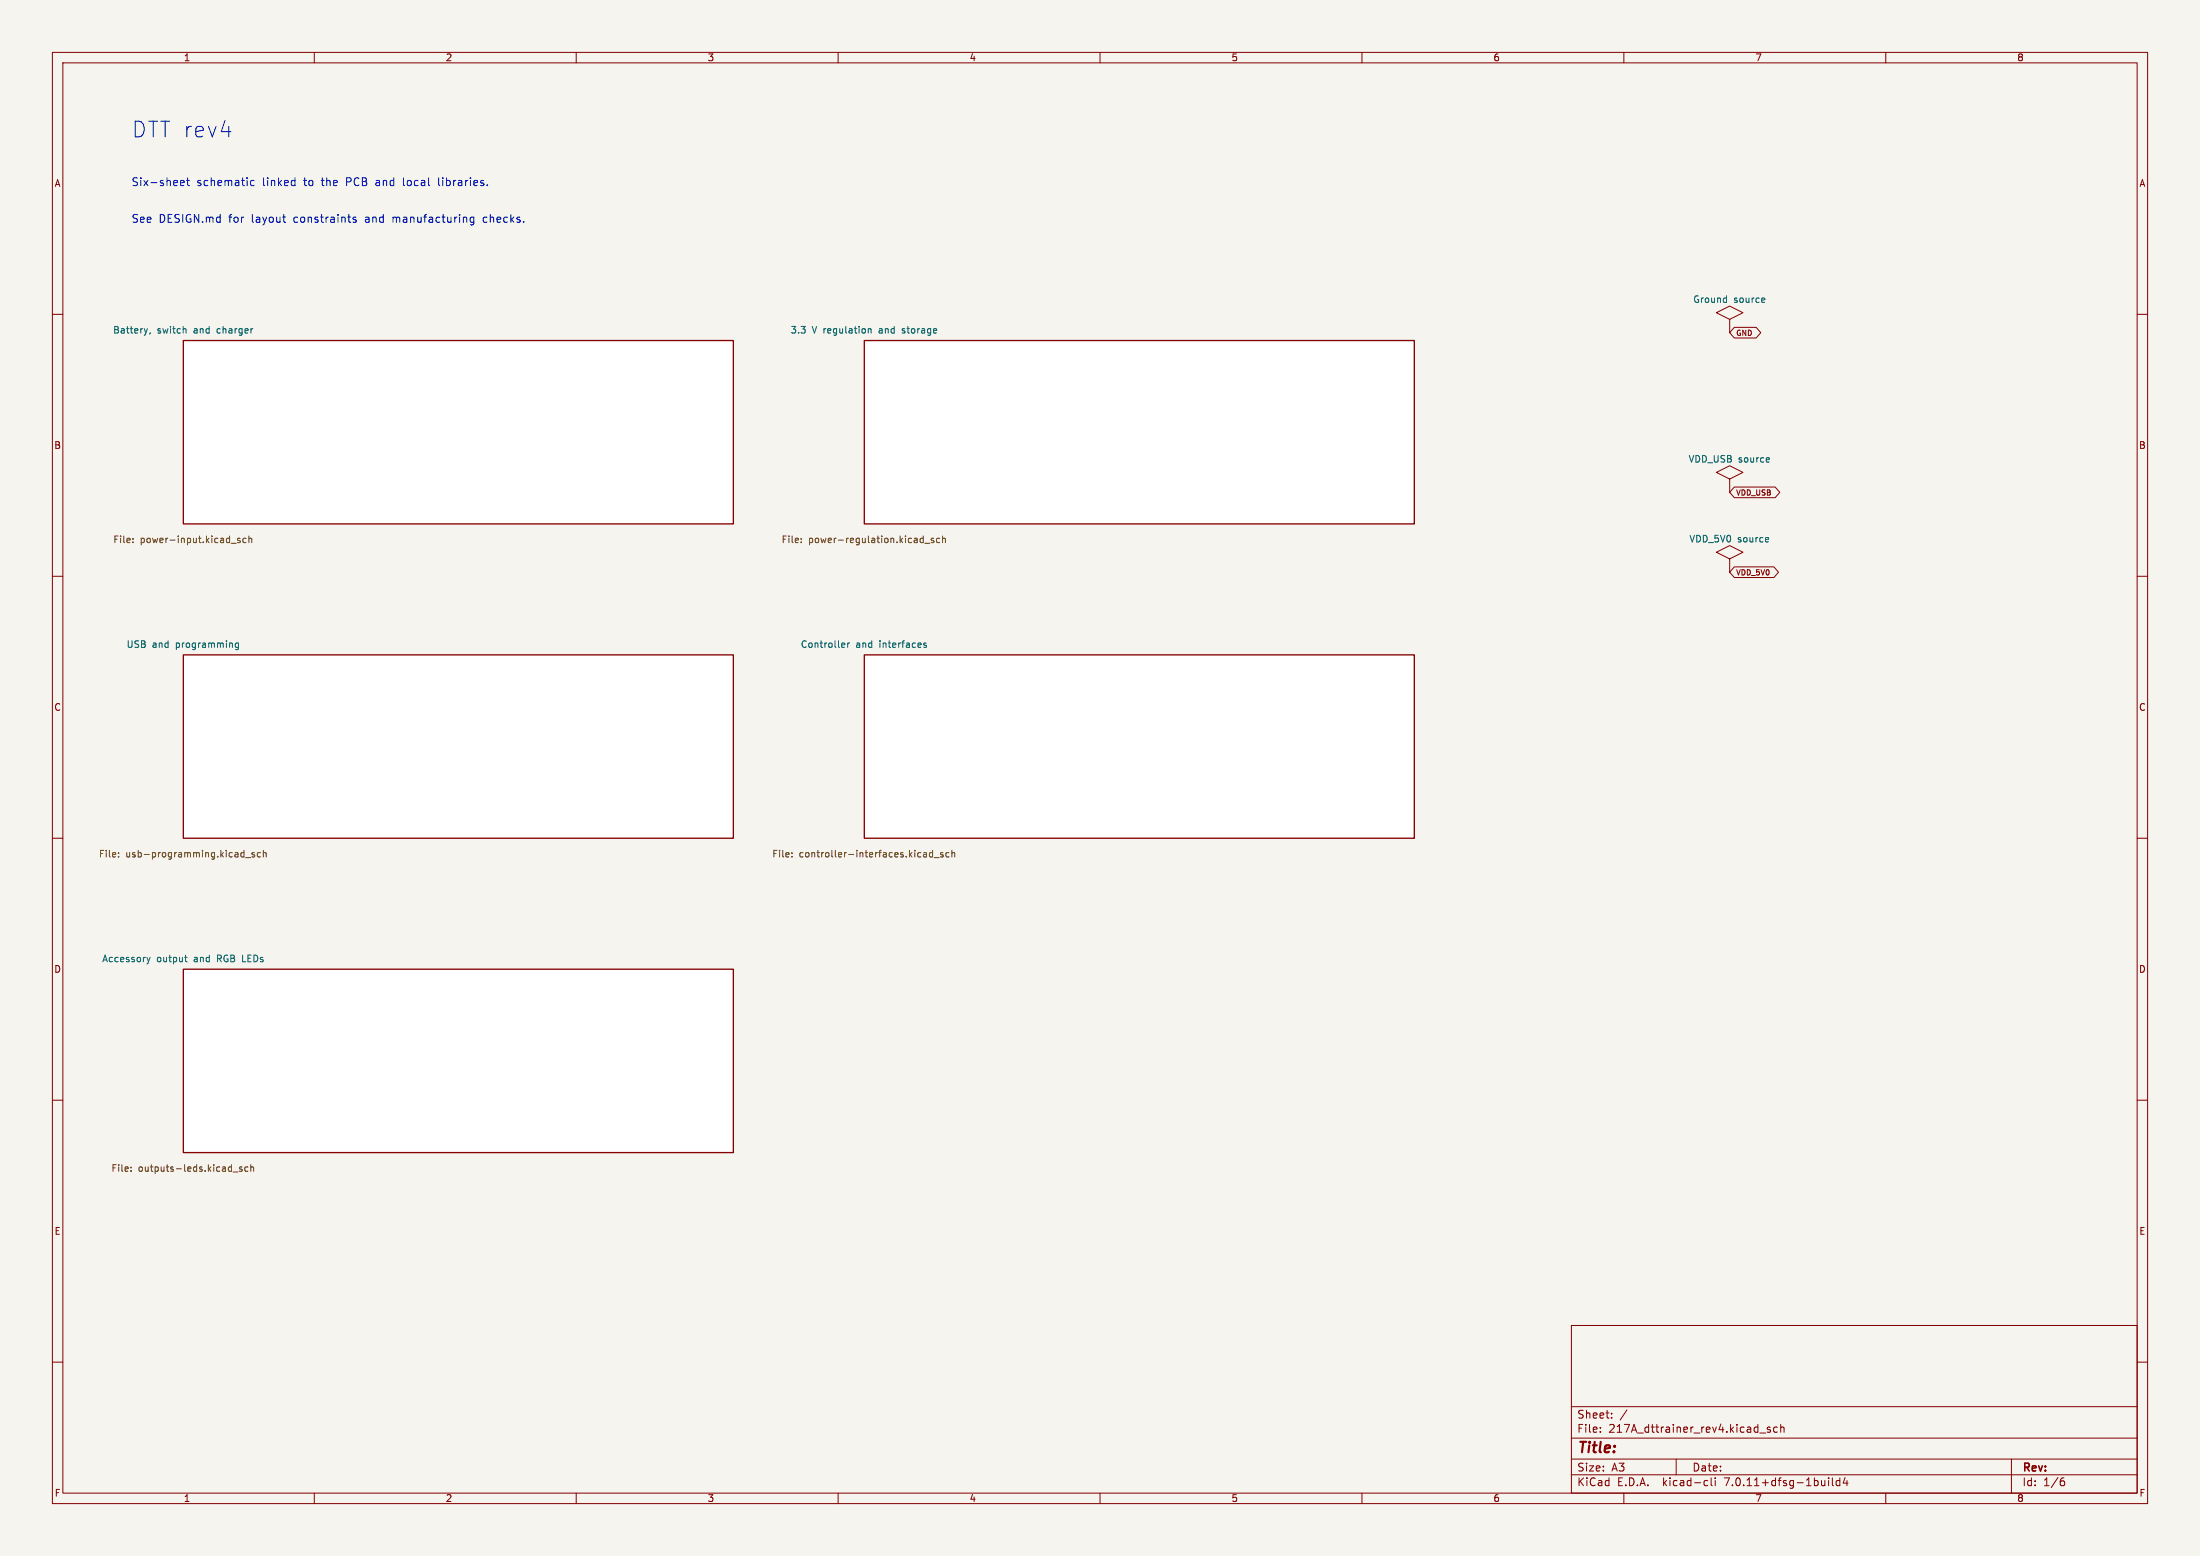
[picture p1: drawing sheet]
<svg xmlns="http://www.w3.org/2000/svg" width="420mm" height="297mm" viewBox="0 0 420 297" stroke-linecap="round" stroke-linejoin="round" font-family="sans-serif">
<path d="M0 0h420v297h-420z" fill="#f5f4ef" stroke="#f5f4ef" stroke-width=".19"/>
<g fill="none" stroke="#840000" stroke-width=".19">
<path d="M10 10h400v277h-400zM12 12h396v273h-396zM60 10v2M110 10v2M160 10v2M210 10v2M260 10v2M310 10v2M360 10v2M10 60h2M408 60h2M330.2 61l2.5-1.3-2.5-1.3-2.5 1.3 2.5 1.3v2.5"/>
<path d="M331.1 62.5h4.2l.8 1-.8 1h-4.2l-.9-1zM330.2 91.4l2.5-1.2-2.5-1.3-2.5 1.3 2.5 1.2v2.6M331.1 93h7.8l.9 1-.9 1h-7.8l-.9-1zM10 110h2M330.2 106.7l2.5-1.3-2.5-1.3-2.5 1.3 2.5 1.3v2.5M331.1 108.2h7.5l.9 1-.9 1h-7.5l-.9-1zM408 110h2M10 160h2M408 160h2M10 210h2M408 210h2M10 260h2"/>
<path d="M300 253h108v32h-108zM408 260h2M300 278.5h108M300 274.5h108M300 268.5h108M305.5 273.2v.2M305.5 272.5v.1M307.7 270.5v.2M307.7 269.8v.1M310.6 269.1l-1.3 1.9M320 278.5v3M335.9 273.5h1.2"/>
<path d="M337.9 272.5l-.3-.1-.2 .2v.2l.5 .2v.3h-.5M339.3 272.5l-.4-.1-.3 .3 .1 .6h.6M339.9 272.5l.3-.1 .3 .1 .1 .9M339.9 271.9v1.5M384 278.5v6.5M60 285v2M110 285v2M160 285v2M210 285v2M260 285v2M300 281.5h108M310 285v2"/>
<path d="M325.6 282.6l.4 .1M326 283.5l-.4 .1M326.7 282.1v1.3l.2 .2M327.4 282.1v.1M327.4 282.6v1M349.1 282.1v.1M349.1 282.6v1M349.8 282.1v1.3l.2 .2M351.2 282.7l-.4-.1-.3 .3 .2 .6h.5M351.2 282.1v1.5M352.2 282l-.3 1.1h.9M352.6 282.6v1"/>
<path d="M360 285v2M393.6 282.7h.3l.3 .2-.1 .5-.5 .2M394 282.1l-.4 .1"/>
</g>
<g fill="#fff" stroke="#fff" stroke-width=".19">
<path d="M165 65h105v35h-105z"/>
<path d="M165 125h105v35h-105z"/>
<path d="M35 65h105v35h-105z"/>
<path d="M35 125h105v35h-105z"/>
<path d="M35 185h105v35h-105z"/>
</g>
<path d="M35 65h105v35h-105zM165 65h105v35h-105zM35 125h105v35h-105zM165 125h105v35h-105zM35 185h105v35h-105z" fill="none" stroke="#840000" stroke-width=".25"/>
<g fill="none" stroke="#006464" stroke-width=".19">
<path d="M329.5 56.9h.1M329.6 56.5v1.2M329.6 57.7h-.1M336.7 56.9l.2 .3-.6 .1M336.9 57.7h-.2M28.1 62.7l-.3 .9M28.7 63.5l-.1 .3M35.3 62.7l.2 .2v.7M165.8 62.7v.9M165.8 62.9l.1-.2 .3 .1 .1 .8M337.6 87.4l.2 .3-.6 .1M337.7 88.1l-.1 .1"/>
<path d="M337.5 102.6l.1 .3-.6 .1M337.6 103.4h-.1M45.5 122.8l-.3-.1-.3 .3 .1 .5h.5M45.5 122.7v1.1l-.2 .2-.3-.1M160.9 122.7l.3 .1 .1 .2-.6 .2M161.2 123.5l-.3 .1M161.8 122.7v.9M162.2 122.7l-.4 .3M176.8 122.8l-.3-.1-.2 .2 .1 .2 .4 .1v.3h-.5M28 182.7l.3 .9M28.3 183.6l-.1 .3M28.7 182.7l-.4 .9"/>
<path d="M35.2 182.7h.5M35.4 182.3v1.1l.3 .2"/>
</g>
<g fill="none" stroke="#725600" stroke-width=".19">
<path d="M25.4 103.5v.1M25.4 102.8v.1M44.1 103.7h1M45.8 102.8l-.3-.1-.2 .2 .1 .2 .4 .1v.3h-.5M47 102.8l-.4-.1-.2 .3 .1 .5h.5M47.5 102.9l.2-.2 .3 .1 .1 .8M47.5 102.3v1.3M153 103.5v.1M153 102.8v.1M176.6 103.7h.9M178.2 102.8l-.3-.1-.1 .2v.2l.4 .1v.3h-.4M179.4 102.8l-.4-.1-.2 .3 .1 .5h.5"/>
<path d="M179.9 102.9l.2-.2 .3 .1 .1 .8M179.9 102.3v1.3M22.6 163.5v.1M22.6 162.8v.1M46.9 163.7h1M48.6 162.8l-.3-.1-.2 .2 .1 .2 .4 .1v.3h-.5M49.7 162.8l-.3-.1-.3 .3 .1 .5h.5M50.3 162.9l.2-.2 .3 .1v.8M50.3 162.3v1.3M151.2 163.5v.1M151.2 162.8v.1M178 162.3v1.3"/>
<path d="M178 162.8l-.3-.1-.3 .3 .1 .5h.5M178.3 163.7h1M180 162.8l-.3-.1-.2 .2 .1 .2 .4 .1v.3h-.5M181.2 162.8l-.4-.1-.2 .3 .1 .5h.5M181.7 162.9l.2-.2 .3 .1 .1 .8M181.7 162.3v1.3M25 223.5v.1M25 222.8v.1M44.5 223.7h1M46.2 222.8l-.3-.1-.2 .2 .1 .2 .4 .1v.3h-.5M47.3 222.8l-.3-.1-.3 .3 .2 .5h.4M47.9 222.9l.2-.2 .3 .1v.8"/>
<path d="M47.9 222.3v1.3"/>
</g>
<g fill="none" stroke="#0000c2" stroke-width=".19">
<path d="M34.5 34.9l.7-.1-.1-.3-.4-.1-.2 .3v.7h.6M35.6 34.4h.6M35.8 33.9v1.3l.4 .2M48.5 34.5l-.4-.1-.3 .3 .2 .7h.5M56.2 34.4l.1 .1M56.3 33.9v1.5M56.3 35.4h-.1M77 33.9l.1 1.5M83.7 33.9v1.3l.3 .2M93 35.3v.1M54 41.4h.5M54.4 42.4h.1"/>
<path d="M68 41.5l-.4-.1-.2 .3 .1 .2 .5 .1v.4h-.6M90.5 41.5l-.5-.1-.3 .3 .2 .7h.6M90.5 41.4v1.2l-.3 .3h-.4M92.3 41.6v.7"/>
</g>
<text font-size="4.2" fill="#0000c2" x="25" y="26.5">DTT rev4</text>
<text font-size="2.8" fill="#840000" x="301" y="277.9">Title:</text>
<g font-size="2.1" fill="#0000c2">
<text x="25" y="35.7">Six-sheet</text>
<text x="37.5" y="35.7">schematic</text>
<text x="50.2" y="35.7">linked</text>
<text x="58.2" y="35.7">to</text>
<text x="61.7" y="35.7">the</text>
<text x="66.5" y="35.7">PCB</text>
<text x="72.3" y="35.7">and</text>
<text x="77.7" y="35.7">local</text>
<text x="84.5" y="35.7">libraries.</text>
<text x="25" y="42.7">See</text>
<text x="30.3" y="42.7">DESIGN.md</text>
<text x="43.7" y="42.7">for</text>
<text x="48.2" y="42.7">layout</text>
<text x="56.3" y="42.7">constraints</text>
<text x="70.1" y="42.7">and</text>
<text x="75.5" y="42.7">manufacturing</text>
<text x="93" y="42.7">checks.</text>
</g>
<g font-size="2.1" fill="#840000">
<text x="301" y="273.7">File:</text>
<text x="301" y="271">Sheet:</text>
<text x="307.1" y="273.7">217A_dttrainer_rev4.kicad_sch</text>
<text x="301" y="281.1">Size:</text>
<text x="307.6" y="281.1">A3</text>
<text x="323" y="281.1">Date:</text>
<text x="386" y="281.3">Rev:</text>
<text x="301" y="283.9">KiCad</text>
<text x="308.7" y="283.9">E.D.A.</text>
<text x="317.6" y="283.9">kicad-cli</text>
<text x="329.5" y="283.9">7.0.11+dfsg-1build4</text>
<text x="386" y="283.9">Id:</text>
<text x="390.1" y="283.9">1/6</text>
</g>
<g font-size="1.8" fill="#840000">
<text x="35" y="11.9">1</text>
<text x="85" y="11.9">2</text>
<text x="135" y="11.9">3</text>
<text x="185" y="11.9">4</text>
<text x="235" y="11.9">5</text>
<text x="285" y="11.9">6</text>
<text x="335" y="11.9">7</text>
<text x="385" y="11.9">8</text>
<text x="10.3" y="35.9">A</text>
<text x="408.3" y="35.9">A</text>
<text x="10.3" y="85.9">B</text>
<text x="408.2" y="85.9">B</text>
<text x="10.3" y="135.9">C</text>
<text x="408.2" y="135.9">C</text>
<text x="10.3" y="185.9">D</text>
<text x="408.2" y="185.9">D</text>
<text x="10.3" y="235.9">E</text>
<text x="408.3" y="235.9">E</text>
<text x="10.3" y="285.9">F</text>
<text x="35" y="286.9">1</text>
<text x="85" y="286.9">2</text>
<text x="135" y="286.9">3</text>
<text x="185" y="286.9">4</text>
<text x="235" y="286.9">5</text>
<text x="285" y="286.9">6</text>
<text x="335" y="286.9">7</text>
<text x="385" y="286.9">8</text>
<text x="408.3" y="285.9">F</text>
</g>
<g font-size="1.8" fill="#006464">
<text x="323.1" y="58">Ground</text>
<text x="331" y="58">source</text>
<text x="21.5" y="63.9">Battery,</text>
<text x="30" y="63.9">switch</text>
<text x="37.1" y="63.9">and</text>
<text x="41.7" y="63.9">charger</text>
<text x="150.8" y="63.9">3.3</text>
<text x="155" y="63.9">V regulation</text>
<text x="168.1" y="63.9">and</text>
<text x="172.7" y="63.9">storage</text>
<text x="322.3" y="88.5">VDD_USB source</text>
<text x="322.4" y="103.7">VDD_5V0</text>
<text x="331.7" y="103.7">source</text>
<text x="24.1" y="123.9">USB</text>
<text x="29.1" y="123.9">and</text>
<text x="33.7" y="123.9">programming</text>
<text x="152.8" y="123.9">Controller</text>
<text x="163.4" y="123.9">and</text>
<text x="168" y="123.9">interfaces</text>
<text x="19.4" y="183.9">Accessory</text>
<text x="29.9" y="183.9">output</text>
<text x="37.1" y="183.9">and</text>
<text x="41.7" y="183.9">RGB LEDs</text>
</g>
<g font-size="1.8" fill="#725600">
<text x="21.5" y="103.9">File:</text>
<text x="26.8" y="103.9">power-input.kicad_sch</text>
<text x="149.1" y="103.9">File:</text>
<text x="154.3" y="103.9">power-regulation.kicad_sch</text>
<text x="18.8" y="163.9">File:</text>
<text x="24" y="163.9">usb-programming.kicad_sch</text>
<text x="147.3" y="163.9">File:</text>
<text x="152.6" y="163.9">controller-interfaces.kicad_sch</text>
<text x="21.2" y="223.9">File:</text>
<text x="26.4" y="223.9">outputs-leds.kicad_sch</text>
</g>
<g font-size="1.4" fill="#840000">
<text x="331.3" y="64.3">GND</text>
<text x="331.3" y="94.8">VDD_USB</text>
<text x="331.3" y="110">VDD_5V0</text>
</g>
</svg>
